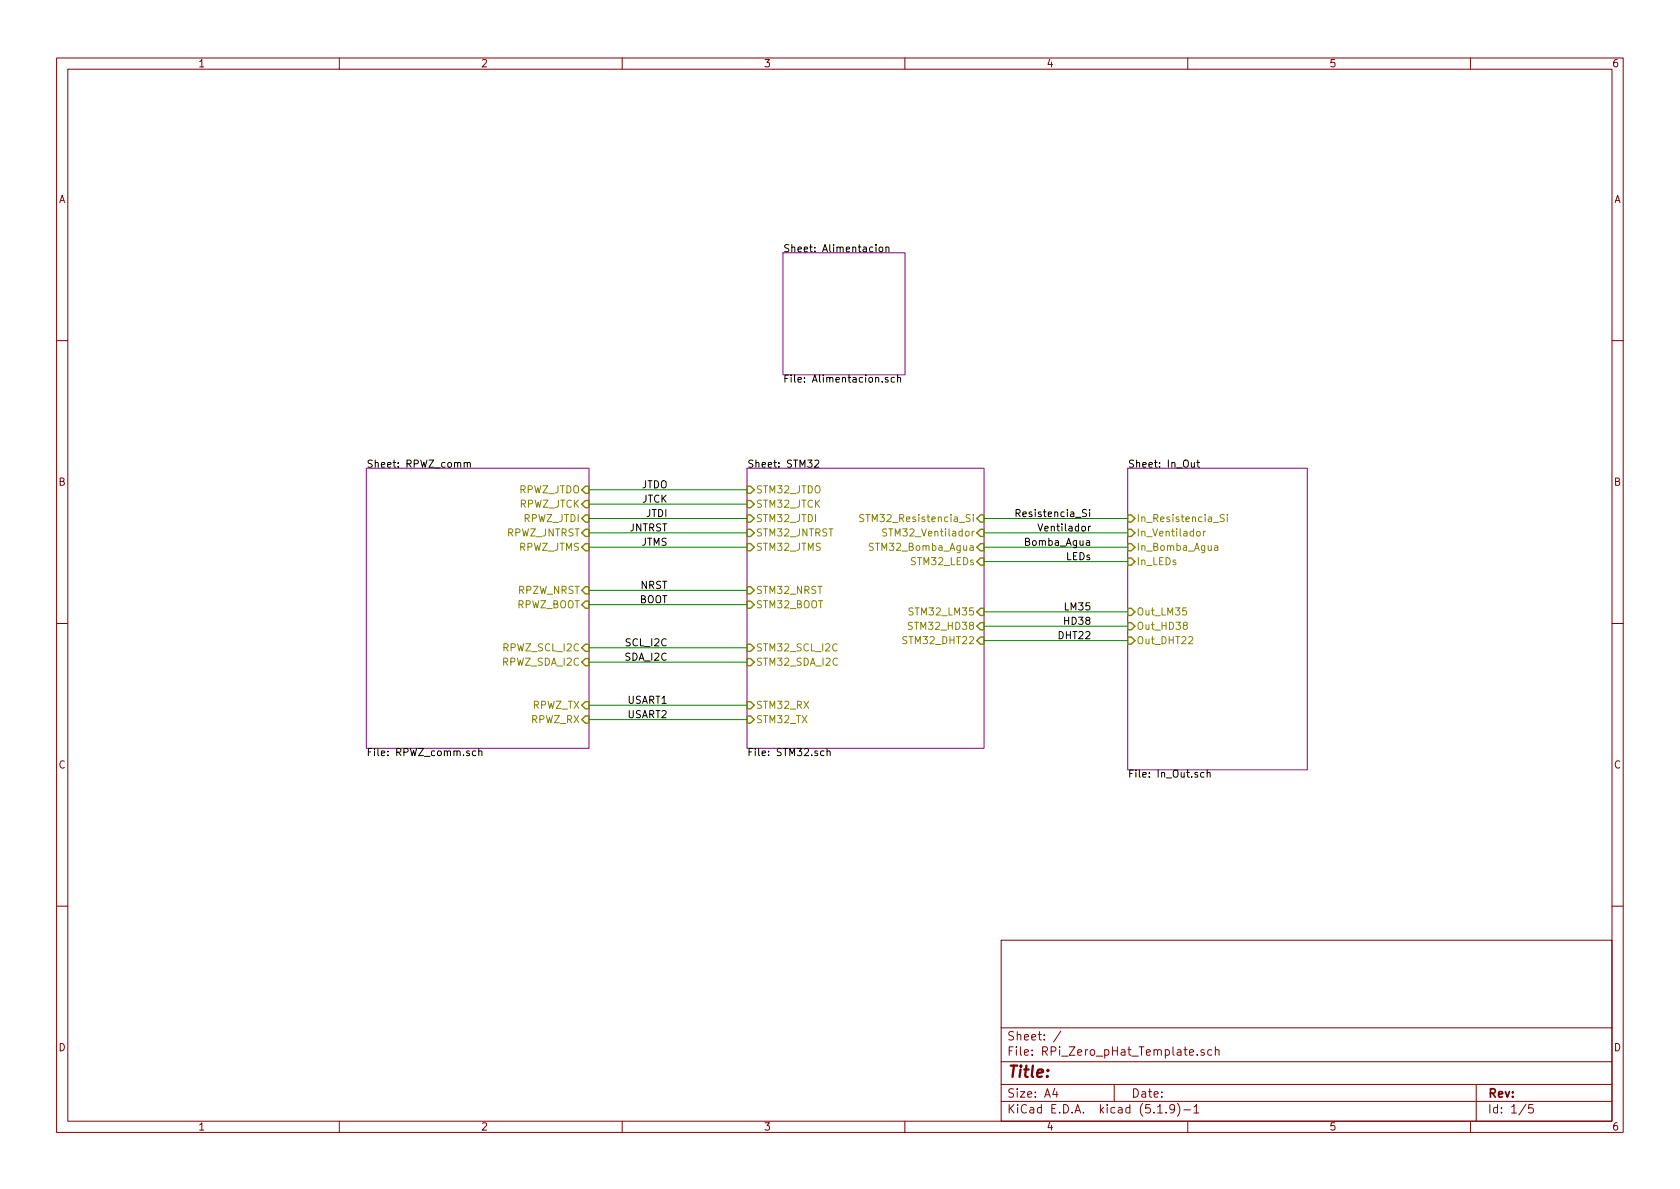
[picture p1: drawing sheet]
EESchema Schematic File Version 4
EELAYER 30 0
EELAYER END
$Descr A4 11693 8268
encoding utf-8
Sheet 1 5
Title ""
Date ""
Rev ""
Comp ""
Comment1 ""
Comment2 ""
Comment3 ""
Comment4 ""
$EndDescr
$Sheet
S 5450 1750 850  850 
U 607B7D6E
F0 "Alimentacion" 50
F1 "Alimentacion.sch" 50
$EndSheet
$Sheet
S 2550 3250 1550 1950
U 60805E76
F0 "RPWZ_comm" 50
F1 "RPWZ_comm.sch" 50
F2 "RPWZ_JTDO" I R 4100 3400 50 
F3 "RPWZ_JTCK" I R 4100 3500 50 
F4 "RPWZ_JTDI" I R 4100 3600 50 
F5 "RPWZ_JNTRST" I R 4100 3700 50 
F6 "RPWZ_JTMS" I R 4100 3800 50 
F7 "RPWZ_SCL_I2C" I R 4100 4500 50 
F8 "RPWZ_SDA_I2C" I R 4100 4600 50 
F9 "RPWZ_TX" I R 4100 4900 50 
F10 "RPWZ_RX" I R 4100 5000 50 
F11 "RPZW_NRST" I R 4100 4100 50 
F12 "RPWZ_BOOT" I R 4100 4200 50 
$EndSheet
Text Label 4650 3400 2    50   ~ 0
JTDO
Text Label 4650 3700 2    50   ~ 0
JNTRST
Text Label 4650 3800 2    50   ~ 0
JTMS
Text Label 4650 3500 2    50   ~ 0
JTCK
Text Label 4650 3600 2    50   ~ 0
JTDI
Text Label 4650 4500 2    50   ~ 0
SCL_I2C
Text Label 4650 4600 2    50   ~ 0
SDA_I2C
$Sheet
S 7850 3250 1250 2100
U 6081C49D
F0 "In_Out" 50
F1 "In_Out.sch" 50
F2 "Out_LM35" I L 7850 4250 50 
F3 "Out_DHT22" I L 7850 4450 50 
F4 "Out_HD38" I L 7850 4350 50 
F5 "In_Resistencia_Si" I L 7850 3600 50 
F6 "In_Ventilador" I L 7850 3700 50 
F7 "In_Bomba_Agua" I L 7850 3800 50 
F8 "In_LEDs" I L 7850 3900 50 
$EndSheet
Text Label 4650 4100 2    50   ~ 0
NRST
Text Label 4650 4200 2    50   ~ 0
BOOT
$Sheet
S 5200 3250 1650 1950
U 60760232
F0 "STM32" 50
F1 "STM32.sch" 50
F2 "STM32_NRST" I L 5200 4100 50 
F3 "STM32_BOOT" I L 5200 4200 50 
F4 "STM32_JTDO" I L 5200 3400 50 
F5 "STM32_SCL_I2C" I L 5200 4500 50 
F6 "STM32_SDA_I2C" I L 5200 4600 50 
F7 "STM32_Resistencia_Si" I R 6850 3600 50 
F8 "STM32_Ventilador" I R 6850 3700 50 
F9 "STM32_Bomba_Agua" I R 6850 3800 50 
F10 "STM32_LEDs" I R 6850 3900 50 
F11 "STM32_LM35" I R 6850 4250 50 
F12 "STM32_HD38" I R 6850 4350 50 
F13 "STM32_DHT22" I R 6850 4450 50 
F14 "STM32_TX" I L 5200 5000 50 
F15 "STM32_RX" I L 5200 4900 50 
F16 "STM32_JTMS" I L 5200 3800 50 
F17 "STM32_JTCK" I L 5200 3500 50 
F18 "STM32_JTDI" I L 5200 3600 50 
F19 "STM32_JNTRST" I L 5200 3700 50 
$EndSheet
Wire Wire Line
	4100 3400 5200 3400
Wire Wire Line
	4100 3500 5200 3500
Wire Wire Line
	5200 3600 4100 3600
Wire Wire Line
	4100 3700 5200 3700
Wire Wire Line
	5200 3800 4100 3800
Wire Wire Line
	4100 4100 5200 4100
Wire Wire Line
	5200 4200 4100 4200
Wire Wire Line
	4100 4500 5200 4500
Wire Wire Line
	5200 4600 4100 4600
Wire Wire Line
	4100 4900 5200 4900
Wire Wire Line
	5200 5000 4100 5000
Text Label 4650 4900 2    50   ~ 0
USART1
Text Label 4650 5000 2    50   ~ 0
USART2
Wire Wire Line
	7850 3600 6850 3600
Wire Wire Line
	6850 3700 7850 3700
Wire Wire Line
	7850 3800 6850 3800
Wire Wire Line
	6850 3900 7850 3900
Wire Wire Line
	7850 4250 6850 4250
Wire Wire Line
	6850 4350 7850 4350
Wire Wire Line
	7850 4450 6850 4450
Text Label 7600 3600 2    50   ~ 0
Resistencia_Si
Text Label 7600 3700 2    50   ~ 0
Ventilador
Text Label 7600 3800 2    50   ~ 0
Bomba_Agua
Text Label 7600 3900 2    50   ~ 0
LEDs
Text Label 7600 4250 2    50   ~ 0
LM35
Text Label 7600 4350 2    50   ~ 0
HD38
Text Label 7600 4450 2    50   ~ 0
DHT22
$EndSCHEMATC
